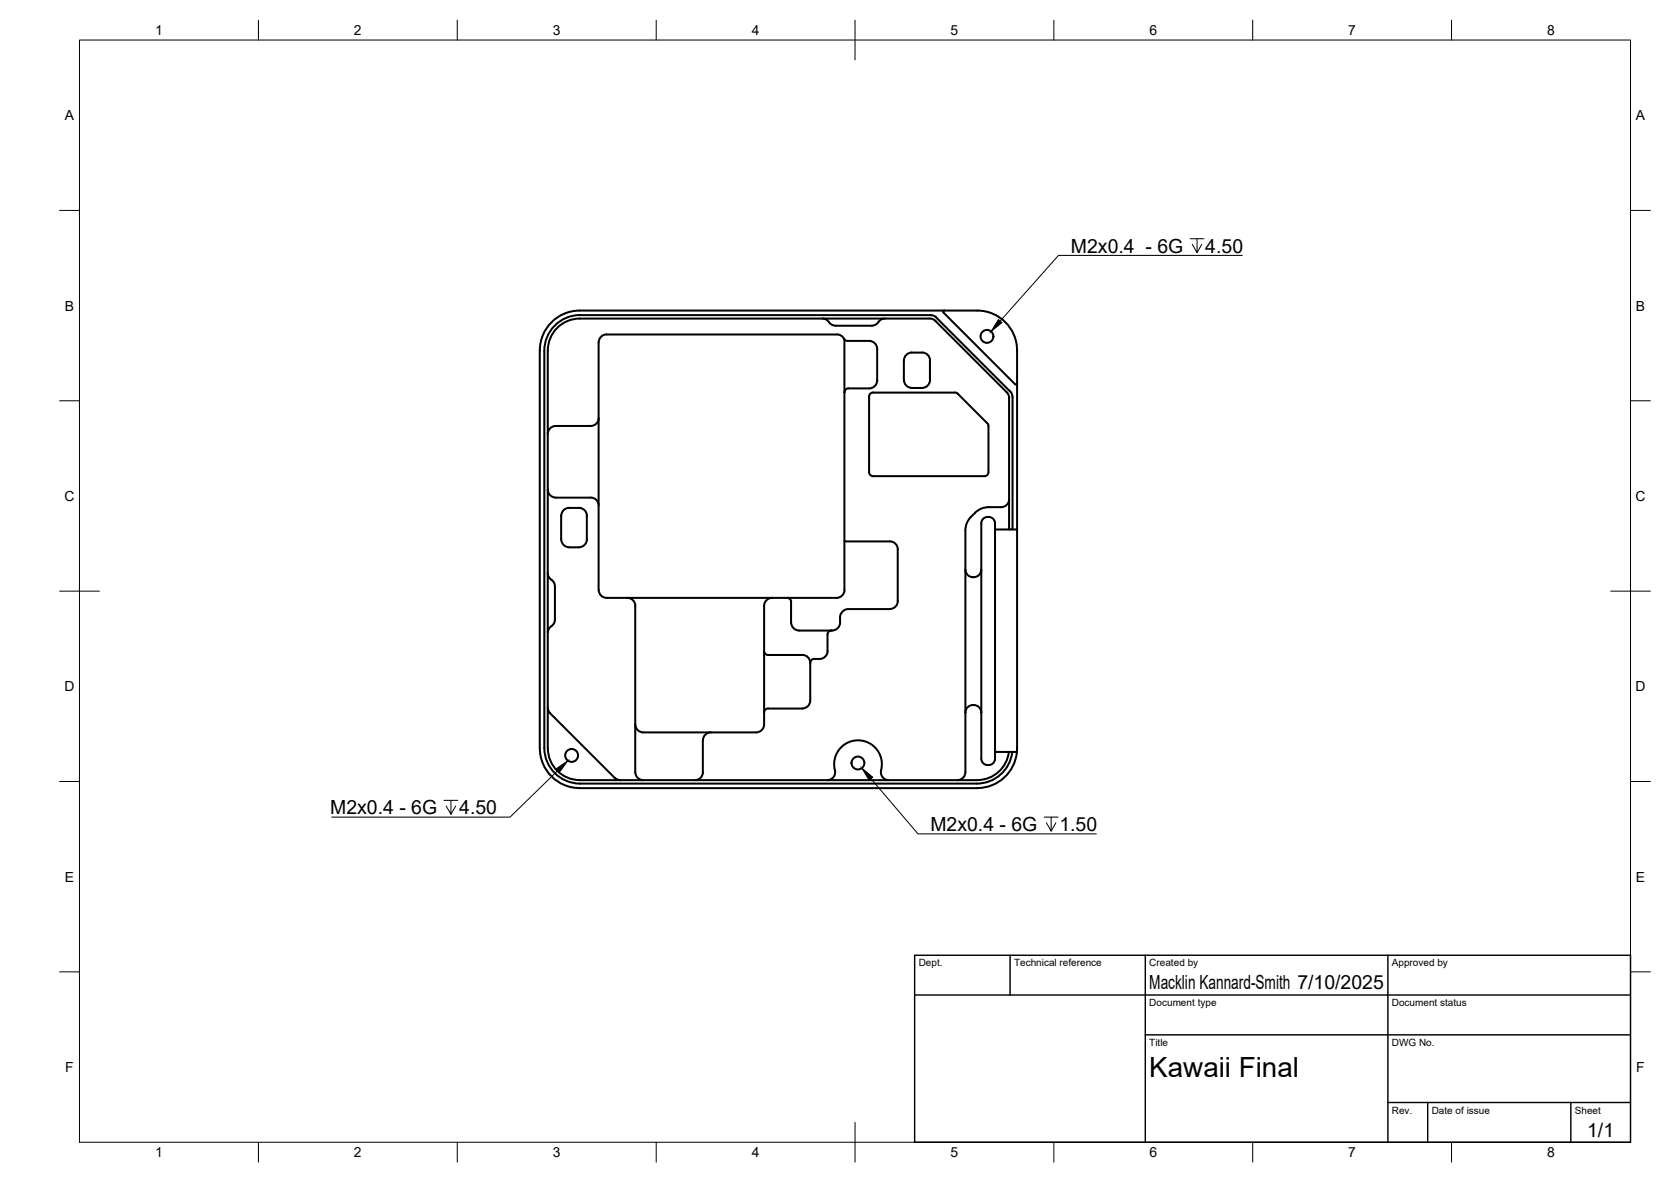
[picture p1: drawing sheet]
<svg xmlns="http://www.w3.org/2000/svg" width="420mm" height="297mm" viewBox="0 0 420 297" stroke-linecap="round" stroke-linejoin="round" font-family="sans-serif">
<!-- layer: Visible -->
<g fill="none" stroke="#000" stroke-width=".51">
<path d="M145.7 78h100a10 10 0 0 1 10 10.1v100.9M145.7 78a10 10 0 0 0-10 10v100.1M145.8 79.2h88.2M145.8 79.2a9 9 0 0 0-8.9 9M234 79.2l.8 .1 .6 .5 18.6 18.6 .4 .6 .2 .8v33.3h-.9M237.5 78l-.3 .2v.4l18 17.9a.31 .31 0 0 0 .4 .1 .31 .31 0 0 0 .2-.3M136.9 88.2v99.7a9 9 0 0 0 8.9 9h99.8a9 9 0 0 0 8.9-7.9M145.7 80.1h88.1M145.7 80.1a8 8 0 0 0-7.9 7.9l-.1 100.1M150.5 86v62.3M152.5 84.1h57.9M152.5 84a2 2 0 0 0-2 2"/>
<path d="M206.7 80l1.2 .4 1.1 1.1 .7 .3 9.5 .1 1.1-.4 1.1-1.1 1.1-.4M210.4 84l1.2 .5 .6 .6M212.2 85.1l.4 .4 .5 .2h5.5a2 2 0 0 1 2 2v7.9a2 2 0 0 1-2 2h-5.3M212.2 85.1l.1 51h11.4M213.3 97.6a1.01 1.01 0 0 0-1 1M219.5 98.7h20.6M219.5 98.6a1.01 1.01 0 0 0-1 1.1v19a1.01 1.01 0 0 0 1 1h28a1.01 1.01 0 0 0 1-1v-11.6l-.1-.5-7.6-7.7-.7-.3M227.3 90.6v4.9M227.3 95.5a2 2 0 0 0 2 2M229.3 88.6h2.5M229.3 88.6a2 2 0 0 0-2 2M231.8 88.6a1.97 1.97 0 0 1 2 2v4.9a2 2 0 0 1-2 2h-2.5"/>
<path d="M233.8 80l.7 .2 .7 .4 18 18M253.2 98.6l.4 .6 .1 .8M150.5 105a2 2 0 0 1-2 2h-8.8a2 2 0 0 0-2 2M253.7 100v33.1h-3.5M137.7 123a2.04 2.04 0 0 0 2 2.1l8.8-.1a2 2 0 0 1 2 2M143.1 127.6h2.5M143.1 127.6a2 2 0 0 0-2 2v5.9a2.04 2.04 0 0 0 2 2h2.5a2.04 2.04 0 0 0 2-2M145.6 127.6a2 2 0 0 1 2 2M147.6 129.6v5.9M212.3 136.1v12.2M223.7 136a1.96 1.96 0 0 1 2 2.1v12.9a2.04 2.04 0 0 1-2 2.1h-10.5a2.15 2.15 0 0 0-2 2v1.3M244.1 129.9l-1 1.5-.4 1.9v60.8a2 2 0 0 1-2 2"/>
<path d="M248.3 129.9a1.63 1.63 0 0 1 1.9 1.6v57.5h4.3M248.3 129.9a1.6 1.6 0 0 0-1.6 1.6v59.2a1.6 1.6 0 0 0 1.6 1.6M253.7 125.5a2 2 0 0 1-2 2h-3.8l-1.2 .3a6.9 6.9 0 0 0-2.6 2.1M254.6 133.1h1.1M137.7 144l.4 1.1 1.3 1.5 .1 .8v8.3l-.3 1.1-.6 .6M138.6 157.4l-.5 .5-.4 1.1M150.5 148.2a2 2 0 0 0 2 2M157.7 150.2a2 2 0 0 1 2 2v41.9a2.04 2.04 0 0 0 2 2M194.1 150.2a2 2 0 0 0-2 2v29.9a2 2 0 0 1-2 2M197.9 150.2a1.01 1.01 0 0 1 1 1.1M198.9 151.3v5.1M198.9 156.4a2 2 0 0 0 2 2l8.3 .1a2.04 2.04 0 0 0 2-2.1"/>
<path d="M208.1 159.5v4.1M209.1 158.4a1.01 1.01 0 0 0-1 1M212.3 148.2a2 2 0 0 1-2 2h-57.8M242.7 143.1a1.89 1.89 0 0 0 1.9 1.9M244.6 145.1h.2M246.7 143.1a1.89 1.89 0 0 1-1.9 1.9M137.7 177.8l.2 .8 .4 .6 16.3 16.3 .6 .4 .8 .2M192.1 163.6a1.01 1.01 0 0 0 1 1h8.6a1.96 1.96 0 0 1 2 2M193.1 178.1h8.6M193.1 178a1.01 1.01 0 0 0-1 1M203.7 166.6v9.5M203.7 176a2 2 0 0 1-2 2"/>
<path d="M206.1 165.6h-1.4a1.01 1.01 0 0 0-1 1M208.1 163.6a2 2 0 0 1-2 2M242.7 179.1a2 2 0 0 1 2-1.9 2 2 0 0 1 2 1.9M135.7 188a10 10 0 0 0 10 10M137.8 188a8 8 0 0 0 7.9 8M159.7 182.1a2 2 0 0 0 2 2h28.4M176.7 186.1v8M176.7 194.1a2 2 0 0 1-2 2M178.7 184.1a2 2 0 0 0-2 2M208 196.1a2 2 0 0 0 1.9-2.6 6 6 0 0 1 6.1-7.5 6 6 0 0 1 5.5 7.9 2 2 0 0 0 2 2.2M250.2 189v1.7a1.63 1.63 0 0 1-1.9 1.6M253.7 188.9a8 8 0 0 1-8 7.1l-100 .1"/>
<path d="M254.5 189h1.2M255.7 188.9a10 10 0 0 1-10 9.1l-100 .1"/>
<circle cx="248.2" cy="84.5" r="1.62"/>
<circle cx="143.7" cy="189.8" r="1.62"/>
<circle cx="215.7" cy="191.7" r="1.62"/>
</g>
<!-- layer: BORDER -->
<g fill="none" stroke="#000" stroke-width=".25">
<path d="M20 10.1h390v276.9h-390zM65 5.1v5M115 5.1v5M165 5.1v5M215 5.1v10M265 5.1v5M315 5.1v5M365 5.1v5M15 52.9h5M410 52.9h5M15 100.7h5M410 100.7h5"/>
<path d="M15 148.6h10M405 148.6h10M15 196.4h5M410 196.4h5M15 244.2h5M410 244.2h5M65 287v5M115 287v5M165 287v5M215 282.1v9.9M265 287v5M315 287v5"/>
<path d="M365 287v5"/>
</g>
<!-- layer: TITLEBLOCK -->
<path d="M230 240.1h180v46.9h-180zM230 250h180M254 240.1v9.9M288 240.1v46.9M349 240.1v46.9M288 260.1h122M349 277.1h61M359 277.1v9.9M395 277.1v9.9" fill="none" stroke="#000" stroke-width=".36"/>
<!-- layer: Leaders -->
<path d="M299.2 60h3.5M301 60v3.5l-1.2-2.1M302.2 61.4l-1.2 2.1M312.4 64.2h-46.3l-14.6 16.5M140.3 193.6l-12.1 11.7h-44.8M219 195.7l11.8 13.9h44.9M111.6 201.1h3.5M113.4 201.1v3.5l-1.2-2M114.6 202.6l-1.2 2M262.6 205.3h3.4M264.3 205.3v3.6l-1.2-2.1M265.5 206.8l-1.2 2.1" fill="none" stroke="#000" stroke-width=".25"/>
<path d="M251.1 80.3l.8 .8-2.7 2.2zM139.9 193.2l2.9-2-2.1 2.8zM216.7 193l2.7 2.3-.9 .8z" fill="#000" stroke="#000" stroke-width=".25"/>
<text font-size="7" x="289" y="270.6">Kawaii Final</text>
<g font-size="4.9">
<text x="269.3" y="63.5">M2x0.4 - 6G</text>
<text x="303.1" y="63.5">4.50</text>
<text x="83" y="204.6">M2x0.4 - 6G</text>
<text x="115.5" y="204.6">4.50</text>
<text x="234" y="208.9">M2x0.4 - 6G</text>
<text x="266.4" y="208.9">1.50</text>
<text x="289" y="248.5">Macklin Kannard-Smith 7/10/2025</text>
<text x="399.1" y="285.7">1/1</text>
</g>
<g font-size="3.5">
<text x="39" y="8.8">1</text>
<text x="89" y="8.8">2</text>
<text x="139" y="8.8">3</text>
<text x="189" y="8.8">4</text>
<text x="239" y="8.8">5</text>
<text x="289" y="8.8">6</text>
<text x="339" y="8.8">7</text>
<text x="389" y="8.8">8</text>
<text x="16.3" y="30.2">A</text>
<text x="411.3" y="30.2">A</text>
<text x="16.3" y="78">B</text>
<text x="411.3" y="78">B</text>
<text x="16.2" y="125.9">C</text>
<text x="411.2" y="125.9">C</text>
<text x="16.2" y="173.7">D</text>
<text x="411.2" y="173.7">D</text>
<text x="16.3" y="221.6">E</text>
<text x="411.3" y="221.6">E</text>
<text x="16.4" y="269.4">F</text>
<text x="411.4" y="269.4">F</text>
<text x="39" y="290.8">1</text>
<text x="89" y="290.8">2</text>
<text x="139" y="290.8">3</text>
<text x="189" y="290.8">4</text>
<text x="239" y="290.8">5</text>
<text x="289" y="290.8">6</text>
<text x="339" y="290.8">7</text>
<text x="389" y="290.8">8</text>
</g>
<g font-size="2.5">
<text x="231" y="242.9">Dept.</text>
<text x="255" y="242.9">Technical reference</text>
<text x="289" y="242.9">Created by</text>
<text x="350" y="242.9">Approved by</text>
<text x="289" y="252.8">Document type</text>
<text x="350" y="252.8">Document status</text>
<text x="289" y="262.9">Title</text>
<text x="350" y="262.9">DWG No.</text>
<text x="350" y="279.9">Rev.</text>
<text x="360" y="279.9">Date of issue</text>
<text x="396" y="279.9">Sheet</text>
</g>
</svg>
